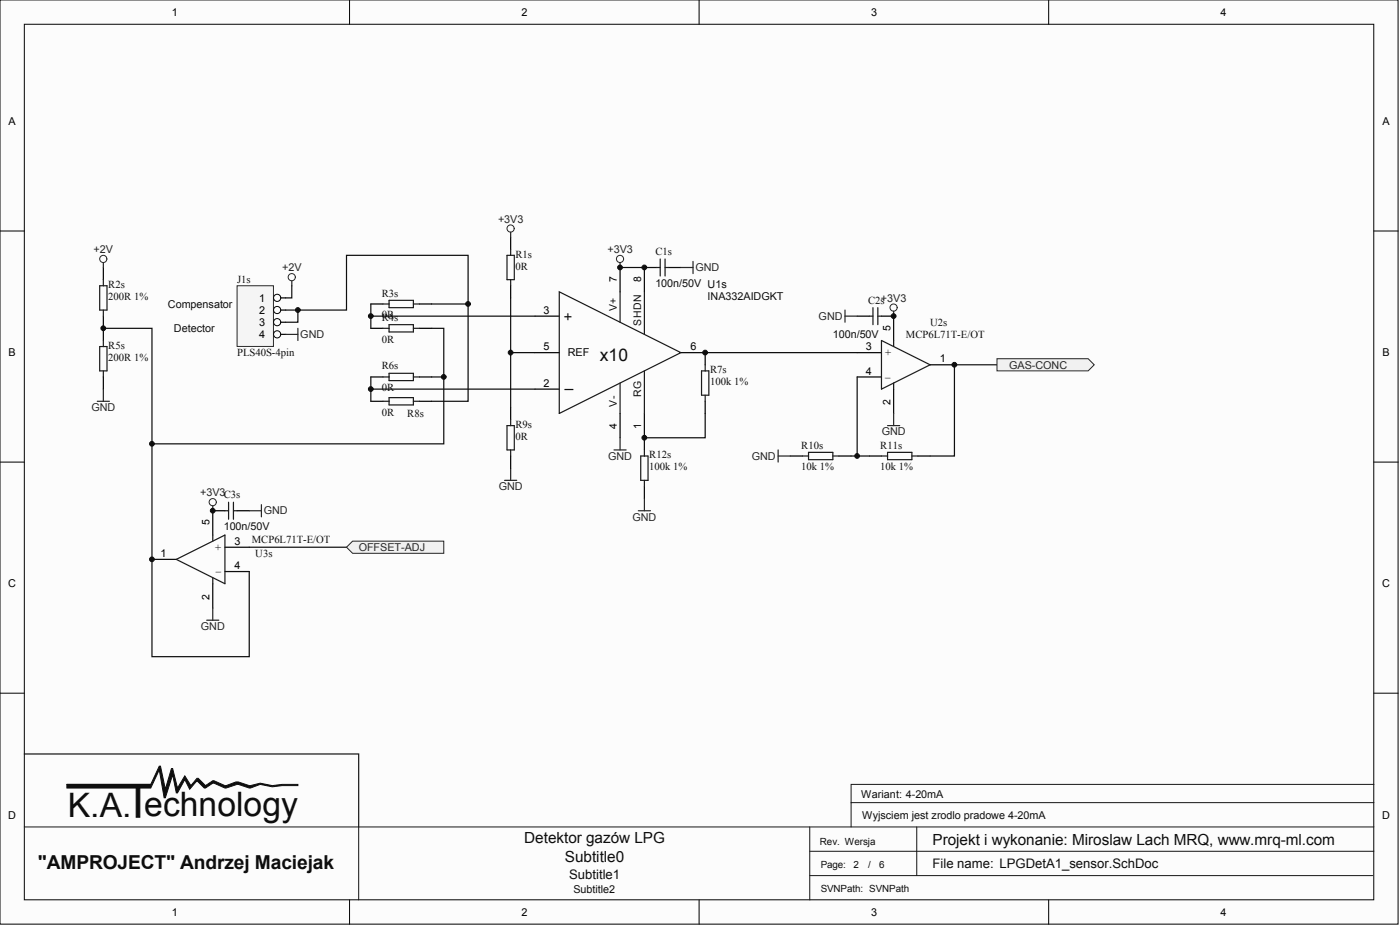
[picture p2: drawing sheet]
<svg xmlns="http://www.w3.org/2000/svg" width="243mm" height="161mm" viewBox="0 0 243 161" stroke-linecap="round" stroke-linejoin="round" font-family="sans-serif">
<g fill="#fcfcfc" stroke="#000" stroke-width=".17">
<path d="M0 0h243.1v160.5h-243.1z"/>
<path d="M4.2 4.2h234.7v152.1h-234.7z"/>
</g>
<path d="M60.8 0v4.2M121.6 0v4.2M182.3 0v4.2M0 40.1h4.2M238.9 40.1h4.2M0 80.3h4.2M238.9 80.3h4.2M0 120.4h4.2M238.9 120.4h4.2M60.8 156.3v4.3M121.6 156.3v4.3M182.3 156.3v4.3" fill="none" stroke="#000" stroke-width=".17"/>
<path d="M238.9 139.4h-90.9v4.3M238.9 136.3h-90.9v3.1M4.2 143.7h234.7M62.4 143.7v12.6M140.8 152.1h97.9M140.8 147.9h98.1M140.8 143.7v12.6M159.4 143.7v8.4" fill="none" stroke="#151515" stroke-width=".17"/>
<g fill="#0e0e0e" stroke="#0e0e0e" stroke-width=".17">
<path d="M11.6 136.3h14.6l1.5-3.2h.2l.8 4 1.1-3.6h.2l.9 3.4 1.2-2.1 1.1 1.7 1-1.3h.3l1.2 1.3 1.3-.9 2.1 .9 1.9-.7h.4l1.9 .7 1.9-.4 2.2 .4 1.6-.2h2.8v.2h-2.8l-1.6 .2-2.2-.4-1.9 .6-2.1-.6-2.1 .6-2.1-.8-1.3 .8h-.2l-1.3-1.3-1.2 1.5-.9-1.7-1.2 2.3h-.2l-.7-3.1-1.3 4h-.2l-.8-4.9-1.5 3.2h-14.6z" fill-rule="evenodd"/>
<path d="M23.7 136.5h.6v5.5h-.6z" fill-rule="evenodd"/>
</g>
<path d="M11.6 136.3h14.6" fill="none" stroke="#0e0e0e" stroke-width=".17"/>
<path d="M4.2 131h58.2v12.7" fill="none" stroke="#151515" stroke-width=".21"/>
<path d="M18 46.5v2.1M18 54.9v4.3M93 54.9h4.2M107.8 46.5v4.2M112 46.5v4.2M18 65.5v2.1M93 67.6h4.2M93 61.3h4.2M107.8 71.8v4.3M112 71.8v4.3M118.4 61.3h4.2v2.1M122.6 69.7v2.1" fill="none" stroke="#000" stroke-width=".21"/>
<g fill="none" stroke="#1c1c1c" stroke-width=".21">
<path d="M17.3 49.6h1.3v4.3h-1.3zM18 48.6v1M18 53.9v1M18 59.2v1M97.2 50.7l21.2 10.6-21.2 10.5zM107.8 50.7v5.3M112 50.7v7.4M17.3 60.2h1.3v4.2h-1.3zM18 64.4v1.1M107.8 66.5v5.3M112 64.4v7.4M122 64.4h1.2v4.3h-1.2z"/>
<path d="M122.6 63.4v1M122.6 68.7v1"/>
</g>
<path d="M18 45.6v.9M16.9 69.7h2.1M18 67.6v2.1M106.8 78.2h2.1M107.8 76.1v2.1M87.7 83.4h2.1M88.8 81.3v2.1" fill="none" stroke="#262626" stroke-width=".21"/>
<path d="M107.8 46.5h4.2M122.6 71.8v4.3h-10.6" fill="none" stroke="#0e0e0e" stroke-width=".21"/>
<circle cx="18" cy="45" r=".62" fill="none" stroke="#262626" stroke-width=".17"/>
<path d="M41.2 49.6h6.3v10.6h-6.3z" fill="#f5f5f5" stroke="#262626" stroke-width=".17"/>
<path d="M47.6 51.8h2.1" fill="none" stroke="#000" stroke-width=".21"/>
<circle cx="48.2" cy="51.7" r=".62" fill="#fcfcfc" stroke="#000" stroke-width=".17"/>
<path d="M47.6 53.9h2.1" fill="none" stroke="#000" stroke-width=".21"/>
<circle cx="48.2" cy="53.9" r=".62" fill="#fcfcfc" stroke="#000" stroke-width=".17"/>
<path d="M47.6 56h2.1" fill="none" stroke="#000" stroke-width=".21"/>
<circle cx="48.2" cy="56" r=".62" fill="#fcfcfc" stroke="#000" stroke-width=".17"/>
<path d="M47.6 58.1h2.1" fill="none" stroke="#000" stroke-width=".21"/>
<circle cx="48.2" cy="58.1" r=".62" fill="#fcfcfc" stroke="#000" stroke-width=".17"/>
<path d="M18 57h8.4v20.1h50.8v-11.6M49.7 53.9h2.1v2.1h-2.1M50.7 49.6v2.2h-1M75 57h2.2v8.5h-2.2M75 52.8h6.4v16.9h-6.4M81.4 52.8v-8.4h-21.2v9.5h-8.4M26.4 77.1v37h16.9v-14.8M43.3 95.1h16.9" fill="none" stroke="#0e0e0e" stroke-width=".21"/>
<circle cx="50.7" cy="48.2" r=".62" fill="none" stroke="#262626" stroke-width=".17"/>
<path d="M49.7 58.1h2.1M50.7 48.8v.8M51.8 57v2.2M111 88.7h2.1M112 86.6v2.1M35.9 107.7h2.2M37 105.6v2.1" fill="none" stroke="#262626" stroke-width=".21"/>
<path d="M112 76.1v2.1M26.4 97.2h4.3M37 88.7v4.3M39.1 95.1h4.2M39.1 99.3h4.2M112 84.5v2.1M37 101.4v4.2" fill="none" stroke="#000" stroke-width=".21"/>
<path d="M111.4 79.2h1.3v4.2h-1.3zM112 78.2v1M30.7 97.2l8.4-4.2v8.4zM37 93v1M112 83.4v1.1M37 100.4v1" fill="none" stroke="#1c1c1c" stroke-width=".21"/>
<path d="M60.2 95.1l1.1-1.1h15.9v2.1h-15.9z" fill-rule="evenodd" fill="#f0f0f0" stroke="#262626" stroke-width=".17"/>
<g fill="none" stroke="#000" stroke-width=".21">
<path d="M64.5 57h2.1M64.5 52.8h2.1M72.9 57h2.1M72.9 52.8h2.1M88.8 41.2v2.1M88.8 49.6v2.2M112 46.5h2.2M116.3 46.5h2.1M149 54.9h2.1M153.3 54.9h2.1v4.3M64.5 65.5h2.1M64.5 69.7h2.1"/>
<path d="M72.9 65.5h2.1M72.9 69.7h2.1M88.8 70.8v2.1M88.8 79.2v2.1M137.4 79.2h2.1M145.9 79.2h2.1M149 65.5h4.3M149 61.3h4.3M151.1 79.2h2.2M155.4 67.6v4.2M159.6 79.2h2.1M161.7 63.4h4.2"/>
<path d="M37 88.7h2.1M41.2 88.7h2.1"/>
</g>
<g fill="none" stroke="#1c1c1c" stroke-width=".21">
<path d="M66.6 57h1M66.6 52.8h1M67.6 52.2h4.3v1.2h-4.3zM67.6 56.4h4.3v1.3h-4.3zM71.9 57h1M71.9 52.8h1M88.2 44.4h1.2v4.2h-1.2zM88.8 43.3v1.1M88.8 48.6v1M114.2 46.5h.6M114.8 45v3M115.6 46.5h.7"/>
<path d="M115.6 45v3M151.1 54.9h.7M151.8 53.4v3M152.6 54.9h.7M152.6 53.4v3M153.3 59.2l8.4 4.2-8.4 4.2zM155.4 59.2v1M66.6 65.5h1M66.6 69.7h1M67.6 64.9h4.3v1.2h-4.3zM67.6 69.1h4.3v1.2h-4.3zM71.9 65.5h1"/>
<path d="M71.9 69.7h1M88.2 73.9h1.2v4.3h-1.2zM88.8 72.9v1M88.8 78.2v1M139.5 79.2h1.1M140.6 78.6h4.2v1.3h-4.2zM144.8 79.2h1.1M153.3 79.2h1M154.3 78.6h4.2v1.3h-4.2zM155.4 66.5v1.1M158.5 79.2h1.1M39.1 88.7h.6"/>
<path d="M39.7 87.3v2.9M40.6 88.7h.6M40.6 87.3v2.9"/>
</g>
<g fill="none" stroke="#262626" stroke-width=".21">
<path d="M88.8 40.3v.9M107.8 45.6v.9M118.4 46.5h2.1M120.5 45.4v2.1M146.9 53.9v2.1M146.9 54.9h2.1M155.4 54.1v.8M135.3 78.2v2.1M135.3 79.2h2.1M154.3 73.9h2.1M155.4 71.8v2.1M37 87.9v.8"/>
<path d="M43.3 88.7h2.2M45.5 87.7v2.1"/>
</g>
<g fill="none" stroke="#262626" stroke-width=".17">
<circle cx="88.8" cy="39.7" r=".62"/>
<circle cx="107.8" cy="45" r=".62"/>
<circle cx="155.4" cy="53.4" r=".62"/>
<circle cx="37" cy="87.2" r=".62"/>
</g>
<path d="M64.5 52.8v4.2M64.5 54.9h28.5M88.8 51.8v19M64.5 65.5v4.2M64.5 67.6h28.5M88.8 61.3h4.2M122.6 61.3h26.4M148 79.2h3.1M149 65.5v13.7M173.3 63.4h-7.4v15.8h-4.2" fill="none" stroke="#0e0e0e" stroke-width=".21"/>
<path d="M173.3 62.3h15.9l1.1 1.1-1.1 1h-15.9z" fill-rule="evenodd" fill="#f0f0f0" stroke="#262626" stroke-width=".17"/>
<g fill="#0e0e0e" stroke="#0e0e0e" stroke-width=".17">
<circle cx="18" cy="57" r=".41"/>
<circle cx="26.4" cy="97.2" r=".41"/>
<circle cx="26.4" cy="77.1" r=".41"/>
<circle cx="37" cy="88.7" r=".41"/>
<circle cx="51.8" cy="53.9" r=".41"/>
<circle cx="64.5" cy="67.6" r=".41"/>
<circle cx="64.5" cy="54.9" r=".41"/>
<circle cx="77.1" cy="65.5" r=".41"/>
<circle cx="81.4" cy="52.8" r=".41"/>
<circle cx="88.8" cy="61.3" r=".41"/>
<circle cx="107.8" cy="46.5" r=".41"/>
<circle cx="112" cy="76" r=".41"/>
<circle cx="112" cy="46.5" r=".41"/>
<circle cx="122.6" cy="61.3" r=".41"/>
<circle cx="149" cy="79.2" r=".41"/>
<circle cx="155.4" cy="54.9" r=".41"/>
<circle cx="165.9" cy="63.4" r=".41"/>
</g>
<g font-size="5.9" fill="#0e0e0e">
<text x="11.8" y="142">K.A.</text>
<text x="25.1" y="141.8">echnology</text>
</g>
<text font-size="3.3" fill="#0e0e0e" x="6.6" y="151">&quot;AMPROJECT&quot; Andrzej Maciejak</text>
<text font-size="3" fill="#0e0e0e" x="104.3" y="62.7">x10</text>
<g font-size="2.7" fill="#0e0e0e">
<text x="98.2" y="67.3">_</text>
<text x="91.2" y="146.5">Detektor gazów LPG</text>
<text x="98.2" y="149.7">Subtitle0</text>
<text x="162.1" y="146.7">Projekt i wykonanie: Miroslaw Lach MRQ, www.mrq-ml.com</text>
</g>
<text font-size="2.5" fill="#0e0e0e" x="99.6" y="55.7" transform="rotate(-90 99.6 55.7)">+</text>
<g font-size="2.3" fill="#0e0e0e">
<text x="99" y="152.7">Subtitle1</text>
<text x="162.1" y="150.8">File name: LPGDetA1_sensor.SchDoc</text>
</g>
<g font-size="1.9">
<text x="29.9" y="2.7">1</text>
<text x="90.7" y="2.7">2</text>
<text x="151.4" y="2.7">3</text>
<text x="212.2" y="2.7">4</text>
<text x="1.5" y="21.8">A</text>
<text x="240.4" y="21.8">A</text>
<text x="45" y="52.4">1</text>
<text x="45" y="54.5">2</text>
<text x="45" y="56.6">3</text>
<text x="45" y="58.7">4</text>
<text x="94.5" y="54.5">3</text>
<text x="1.5" y="61.9">B</text>
<text x="94.5" y="60.9">5</text>
<text x="98.7" y="61.9">REF</text>
<text x="120.1" y="60.9">6</text>
<text x="150.5" y="60.9">3</text>
<text x="150.5" y="65.1">4</text>
<text x="163.4" y="63">1</text>
<text x="240.4" y="61.9">B</text>
<text x="94.5" y="67.2">2</text>
<text x="40.8" y="94.7">3</text>
<text x="27.9" y="96.8">1</text>
<text x="40.8" y="98.9">4</text>
<text x="1.4" y="102.1">C</text>
<text x="240.3" y="102.1">C</text>
<text x="1.4" y="142.2">D</text>
<text x="240.3" y="142.2">D</text>
<text x="29.9" y="159.1">1</text>
<text x="90.7" y="159.1">2</text>
<text x="151.4" y="159.1">3</text>
<text x="212.2" y="159.1">4</text>
</g>
<g font-size="1.9" fill="#262626">
<text x="86.6" y="38.7">+3V3</text>
<text x="16.3" y="43.9">+2V</text>
<text x="49" y="47.1">+2V</text>
<text x="105.6" y="43.9">+3V3</text>
<text x="120.9" y="47.1">GND</text>
<text x="52.2" y="58.7">GND</text>
<text x="142.3" y="55.6">GND</text>
<text x="175.5" y="64">GAS-CONC</text>
<text x="15.9" y="71.4">GND</text>
<text x="153.3" y="75.6">GND</text>
<text x="105.7" y="79.9">GND</text>
<text x="130.7" y="79.9">GND</text>
<text x="34.8" y="86.2">+3V3C3s</text>
<text x="45.9" y="89.4">GND</text>
<text x="86.7" y="85.2">GND</text>
<text x="62.4" y="95.7">OFFSET-ADJ</text>
<text x="110" y="90.4">GND</text>
<text x="34.9" y="109.4">GND</text>
</g>
<g font-size="1.9" fill="#0e0e0e">
<text x="89.6" y="46.9">0R</text>
<text x="89.6" y="44.7">R1s</text>
<text x="113.9" y="44.3">C1s</text>
<text x="18.8" y="52.1">200R 1%</text>
<text x="18.8" y="50">R2s</text>
<text x="29.2" y="53.5">Compensator</text>
<text x="41.2" y="49.2">J1s</text>
<text x="66.4" y="51.5">R3s</text>
<text x="113.9" y="49.9">100n/50V U1s</text>
<text x="123" y="52.2">INA332AIDGKT</text>
<text x="150.9" y="52.8">C2s+3V3</text>
<text x="30.3" y="57.7">Detector</text>
<text x="66.4" y="59.5">0R</text>
<text x="66.4" y="55.7">R4s</text>
<text x="66.4" y="55.3">0R</text>
<text x="144.8" y="58.7">100n/50V</text>
<text x="157.5" y="58.7">MCP6L71T-E/OT</text>
<text x="161.7" y="56.6">U2s</text>
<text x="18.8" y="62.7">200R 1%</text>
<text x="18.8" y="60.6">R5s</text>
<text x="41.2" y="61.9">PLS40S-4pin</text>
<text x="66.4" y="64.2">R6s</text>
<text x="123.5" y="64.8">R7s</text>
<text x="153.9" y="61.9">+</text>
<text x="153.9" y="65.2">_</text>
<text x="66.4" y="68">0R</text>
<text x="123.5" y="66.9">100k 1%</text>
<text x="66.4" y="72.2">0R</text>
<text x="70.8" y="72.4">R8s</text>
<text x="89.6" y="76.4">0R</text>
<text x="89.6" y="74.3">R9s</text>
<text x="139.3" y="77.9">R10s</text>
<text x="153.1" y="77.9">R11s</text>
<text x="112.9" y="81.7">100k 1%</text>
<text x="112.9" y="79.6">R12s</text>
<text x="139.3" y="81.7">10k 1%</text>
<text x="153.1" y="81.7">10k 1%</text>
<text x="37.4" y="95.7">+</text>
<text x="38.9" y="92.1">100n/50V</text>
<text x="43.8" y="94.4">MCP6L71T-E/OT</text>
<text x="37.5" y="99.1">_</text>
<text x="44.4" y="96.7">U3s</text>
<text x="149.7" y="138.6">Wariant: 4-20mA</text>
<text x="149.9" y="142.2">Wyjsciem jest zrodlo pradowe 4-20mA</text>
<text x="99.7" y="155.1">Subtitle2</text>
</g>
<g font-size="1.8" fill="#0e0e0e">
<text x="107.3" y="54" transform="rotate(-90 107.3 54)">V+</text>
<text x="111.5" y="56.6" transform="rotate(-90 111.5 56.6)">SHDN</text>
<text x="107.3" y="70.7" transform="rotate(-90 107.3 70.7)">V-</text>
<text x="111.5" y="69" transform="rotate(-90 111.5 69)">RG</text>
</g>
<g font-size="1.8">
<text x="107.3" y="49" transform="rotate(-90 107.3 49)">7</text>
<text x="111.5" y="49" transform="rotate(-90 111.5 49)">8</text>
<text x="154.8" y="57.5" transform="rotate(-90 154.8 57.5)">5</text>
<text x="154.8" y="70.3" transform="rotate(-90 154.8 70.3)">2</text>
<text x="107.3" y="74.6" transform="rotate(-90 107.3 74.6)">4</text>
<text x="111.5" y="74.6" transform="rotate(-90 111.5 74.6)">1</text>
<text x="36.4" y="91.3" transform="rotate(-90 36.4 91.3)">5</text>
<text x="36.4" y="104.2" transform="rotate(-90 36.4 104.2)">2</text>
</g>
<g font-size="1.7" fill="#0e0e0e">
<text x="142.6" y="146.7">Rev. Wersja</text>
<text x="142.7" y="155">SVNPath: SVNPath</text>
<text x="142.7" y="150.7">Page:</text>
<text x="148.4" y="150.7">2</text>
<text x="150.9" y="150.7">/</text>
<text x="152.8" y="150.7">6</text>
</g>
</svg>
